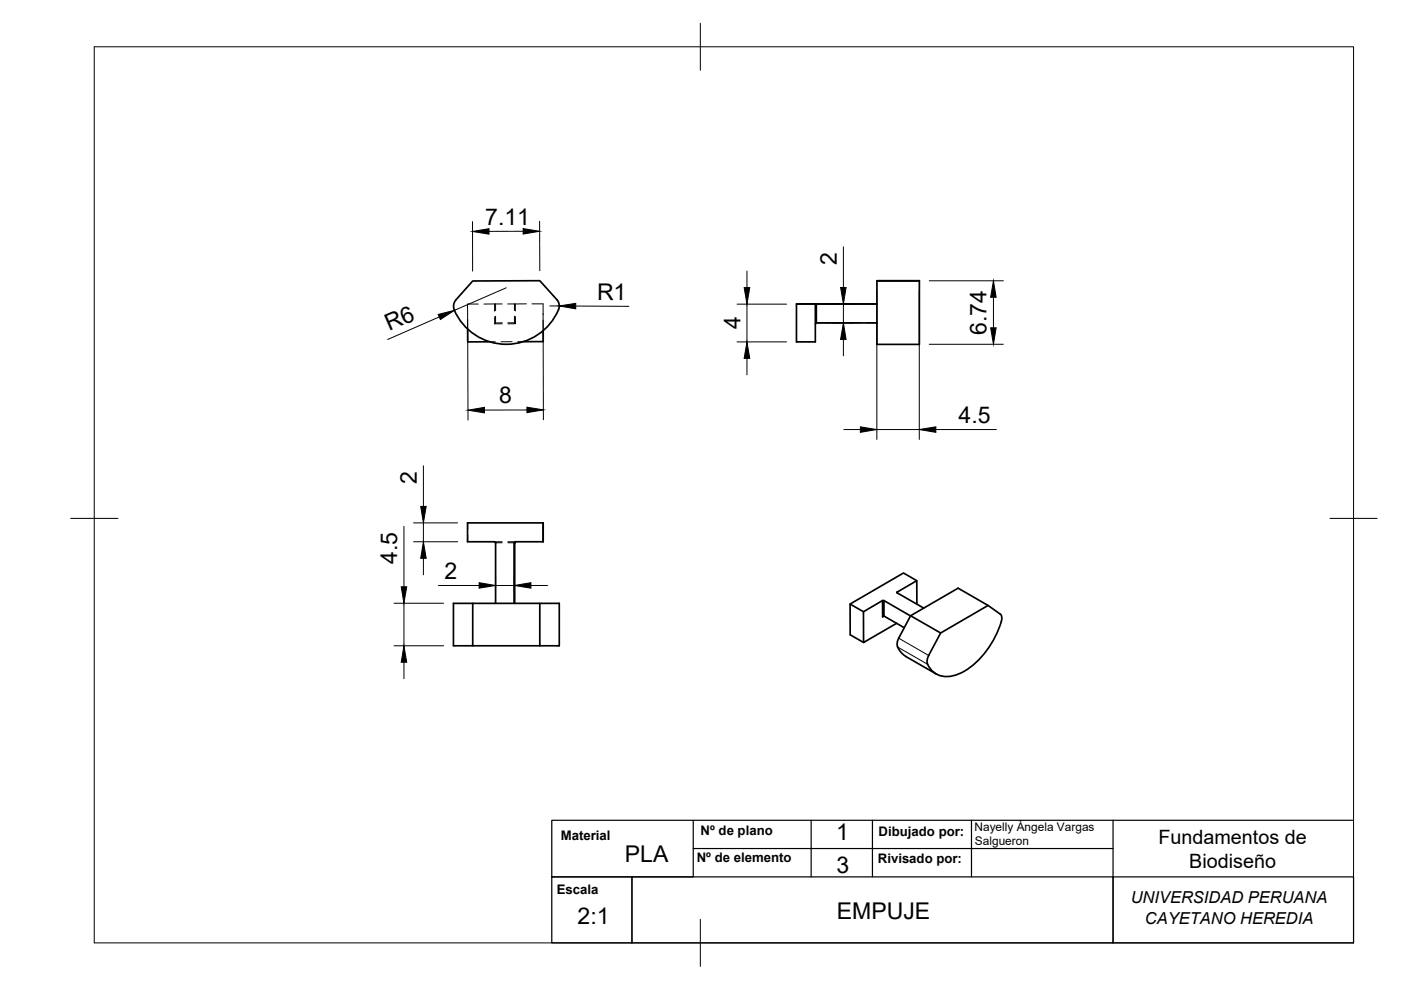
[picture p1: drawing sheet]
<svg xmlns="http://www.w3.org/2000/svg" width="297mm" height="210mm" viewBox="0 0 297 210" stroke-linecap="round" stroke-linejoin="round" font-family="sans-serif">
<!-- layer: Hidden -->
<g fill="none" stroke="#000" stroke-width=".21">
<path d="M99.1 67.7v2.1M101.4 64.5h-2.3v2M103.8 72.5h1.2M104.9 64.4l-2.3 .1M104.9 67.2v1.5l.2-.2M104.9 68.7h1.6M105.1 64.4h-.2v1.6M105.1 64.4v1.5M105.1 67v1.5M105.1 64.4h1.4M106.5 68.4l-1.4 .1M107.7 64.4h1.4"/>
<path d="M107.7 68.4h1.4M108.6 72.4l-2.4 .1M109.1 68.4l.2 .2-1.6 .1M109.1 64.4h.2v1.5M109.1 64.4v1.4M109.1 67v1.4M109.3 67.1v1.5M109.8 72.4h1.2M111.6 64.4h-2.3M112.8 64.4h2.3v2.3M115.1 67.9l.1 2.2M168.9 72.4h1.4"/>
<path d="M171.5 72.4h1.4M172.9 64.4h.1M173.1 64.4h.1M175.3 68.4h-2.2l-.2 .2M176.5 68.4h2.4M180.1 68.4h2.4M183.7 68.4h2.2M99.2 110.9v1.4M99.2 113.5v1.4M104.9 114.9l.2 .2M104.9 114.9h1.6M105.1 115.1h.1"/>
<path d="M105.1 115.1v2.2M105.1 118.5v2.4M105.1 115.1h1.4M107.7 115.1h1.4M107.7 114.9h1.6M105.1 122.1v2.4M105.1 125.7v2.2"/>
</g>
<!-- layer: Visible -->
<g fill="none" stroke="#000" stroke-width=".36">
<path d="M185.9 59.6l9-.1h-9v13.5h9v-13.4M99.1 69.8l.1 2.7h4.6M115.2 70.1v2.3h-4.2M118.1 63.5a2.41 2.41 0 0 1-.2 3.2 12 12 0 0 1-11.3 6.3 12 12 0 0 1-10.4-7.7 2 2 0 0 1 .5-1.7M118.1 63.5l-3.7-4-14.2 .1-3.6 4M168.9 64.4h4v8.1h-4zM172.9 64.4h.2v4.1l-.2 .2M173.1 68.5h12.8M185.9 64.4l-17 .1M109.3 114.9l-.2 .2 .2-.2h5.9v-4h-16.1v4h5.8l.2 .2v12.8M115.1 110.9v4M100.2 127.9v9h14.2"/>
<path d="M109.1 127.9v-12.8v12.8M114.4 127.9v9h4.2v-9h-22.5v9h4.1M180.2 128.1l2.9 1.6M187.1 127.3l-4 2.4v6.5l7-4M187.1 130.8l.3-.2-.3 .2v-3.5h.3v3.3l4.3 2.5M187.4 127.3l5.6 3.3M190.2 125.7v-.2v.2M190.2 125.5l4.2-2.4v5M190.2 125.7l5.7 3.2M190.5 135.3l2.6-4.8 10-5.8 6.4 3.7 2.5 1.8a1.3 1.3 0 0 1 .3 1.6 18.3 18.3 0 0 1-8.8 11 4.8 4.8 0 0 1-6.8-2M190.6 135.3a2.48 2.48 0 0 0 .8 3.4l.7 .5M192.1 139.2l6.4 3.7"/>
<path d="M194.4 123.1l-2.8-1.6-11.4 6.6 .1 6.5 2.8 1.6M199.4 134.2l-2.7 5.2-.1 .8 .1 .6M209.5 128.4l-10.1 5.8-6.3-3.7"/>
</g>
<circle cx="109.1" cy="115.1" r=".18" fill="#000"/>
<!-- layer: Visible Narrow -->
<path d="M190.3 137.2l6.4 3.6M190.5 135.3l6.4 3.7" fill="none" stroke="#000" stroke-width=".21"/>
<!-- layer: BORDER -->
<path d="M20 9.9h267v190h-267zM148.5 4.9v10M15 109.9h10M282 109.9h10M148.5 194.9v10" fill="none" stroke="#000" stroke-width=".21"/>
<path d="M117 173.9h30v12h-30zM147 179.9h89M147 173.9h38M172 173.9v12M206 173.9v12M236 173.9v12M287 173.9h-102v12M117 185.9h17v14h-17zM134 185.9h102v14h-102zM236 185.9h51v14h-51z" fill="none" stroke="#000" stroke-width=".25"/>
<!-- layer: FD_Dimensions -->
<g fill="none" stroke="#000" stroke-width=".21">
<path d="M100.2 47v10.5M110.9 49l-7.2 .1M114.4 46.9v10.5M158.4 57.5v3.5M178.8 52.3v8.7M197 59.5h15.7M93.1 67.2l-10.9 4.8M99.1 66.6l.1 22.5M107.3 61l-10.9 4.8M115.1 66.5l.1 22.5M116.6 64.9h2M122.1 64.9l11.2 .1"/>
<path d="M156.3 64.5h10.5M156.3 72.5h10.5M158.4 64.5v8M158.4 76v3.5M175.2 68.5h5.7M175.2 64.5h5.7M178.8 64.5v4M178.8 72v3.5M185.9 61.7v31.5M194.9 61.7v31.5M197 73h15.7M210.6 63v6.5"/>
<path d="M89.8 98.8v8.6M111.7 86.9h-9M178.9 91.1h3.5M185.9 91.1h9M198.4 91.1h12.8M85.6 111.6v12.8M87.7 114.9h9.3M87.7 110.9h9.3M89.8 110.9v4M89.8 118.4v3.5M83.5 136.9h10.5M83.5 127.9h10.5"/>
<path d="M85.6 127.9v9M93 124.1h8.6M105.1 122v3.2M105.1 124.1h4M109.1 122v3.2M112.6 124.1h3.5M85.6 140.4v3.5"/>
</g>
<g fill="#000" stroke="#000" stroke-width=".21">
<path d="M100.2 49.1l3.5-.6v1.1zM110.9 48.5l3.5 .5-3.5 .6zM92.9 66.7l3.5-.9-3 1.9zM118.6 64.9l3.5-.6v1.2zM157.8 61h1.2l-.6 3.5zM158.4 72.5l.6 3.5h-1.2zM178.8 68.5l.6 3.5h-1.2zM178.2 61h1.2l-.6 3.5zM210.6 59.5l.6 3.5h-1.2zM210 69.5h1.2l-.6 3.5zM99.2 87l3.5-.6v1.1zM111.7 86.3l3.5 .6-3.5 .6z"/>
<path d="M182.4 90.5l3.5 .6-3.5 .6zM194.9 91.1l3.5-.6v1.2zM89.8 114.9l.6 3.5h-1.2zM89.2 107.4h1.2l-.6 3.5zM85.1 124.4h1.1l-.6 3.5zM101.6 123.5l3.5 .6-3.5 .6zM109.1 124.1l3.5-.6v1.2zM85.6 136.9l.6 3.5h-1.1z"/>
</g>
<g font-size="4.9">
<text x="102.9" y="47.7">7.11</text>
<text x="177.4" y="56.2" transform="rotate(-90 177.4 56.2)">2</text>
<text x="126.6" y="63.5">R1</text>
<text x="82.5" y="70.2" transform="rotate(-24 82.5 70.2)">R6</text>
<text x="157" y="69.8" transform="rotate(-90 157 69.8)">4</text>
<text x="209.2" y="71" transform="rotate(-90 209.2 71)">6.74</text>
<text x="105.9" y="85.5">8</text>
<text x="203.2" y="89.6">4.5</text>
<text x="88.4" y="102.6" transform="rotate(-90 88.4 102.6)">2</text>
<text x="84.2" y="119.6" transform="rotate(-90 84.2 119.6)">4.5</text>
<text x="94.2" y="122.7">2</text>
<text x="177.3" y="178.2">1</text>
<text x="132.5" y="182.8">PLA</text>
<text x="177.3" y="185.1">3</text>
<text x="122.5" y="195.9">2:1</text>
<text x="177.4" y="194.9">EMPUJE</text>
</g>
<g font-size="4.2">
<text x="245.6" y="179">Fundamentos de</text>
<text x="252.1" y="184">Biodiseño</text>
</g>
<g font-size="3.5">
<text x="239.7" y="191.4">UNIVERSIDAD PERUANA</text>
<text x="242.8" y="195.9">CAYETANO HEREDIA</text>
</g>
<g font-size="2.8">
<text x="118.9" y="178.2">Material</text>
<text x="148.5" y="177.1">Nº de plano</text>
<text x="186.3" y="177.2">Dibujado por:</text>
<text x="147.7" y="182.8">Nº de elemento</text>
<text x="186.1" y="183.1">Rivisado por:</text>
<text x="118" y="189.6">Escala</text>
</g>
<g font-size="2.5">
<text x="206.6" y="176.2">Nayelly Ángela Vargas</text>
<text x="206.7" y="179.2">Salgueron</text>
</g>
</svg>
